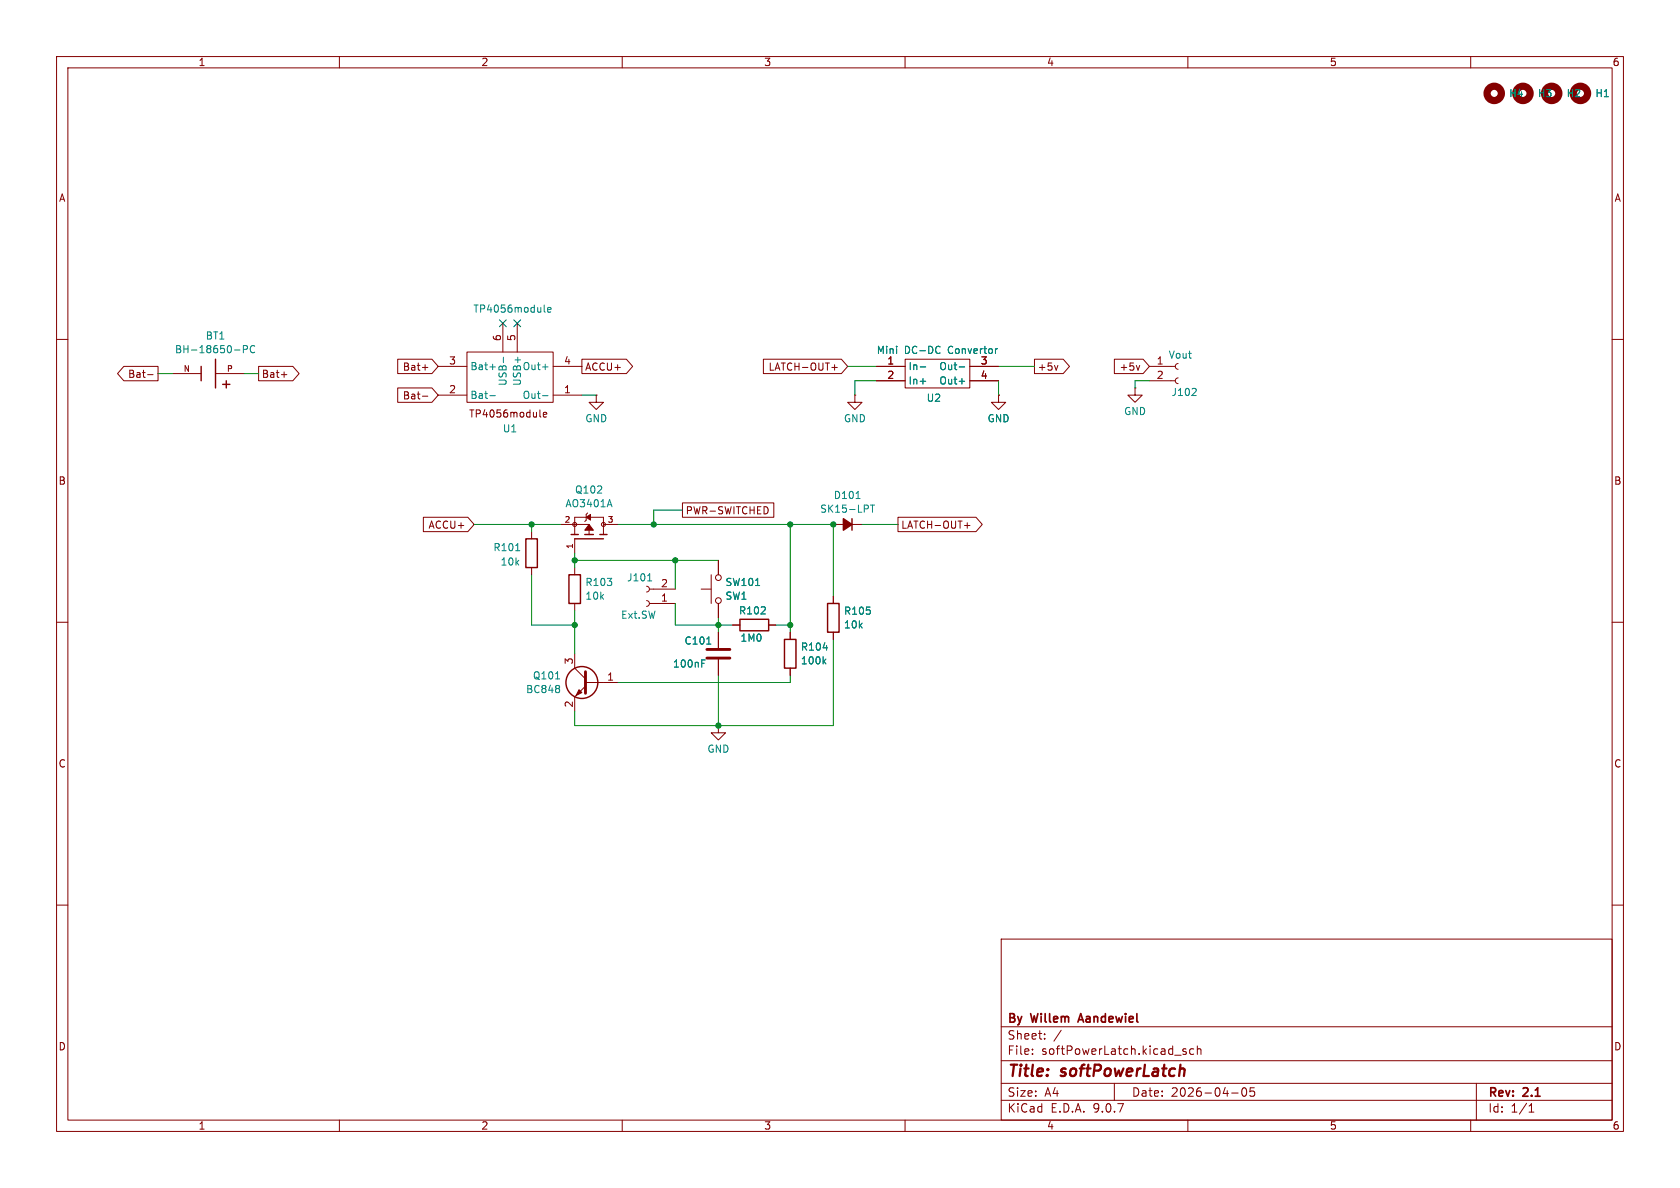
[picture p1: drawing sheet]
<svg xmlns="http://www.w3.org/2000/svg" width="297mm" height="210mm" viewBox="0 0 297 210" stroke-linecap="round" stroke-linejoin="round" font-family="sans-serif">
<g fill="none" stroke="#840000" stroke-width=".18">
<path d="M10 10h277v190h-277zM12 12h273v186h-273zM60 10v2M110 10v2M160 10v2M210 10v2M260 10v2M88.9 57.2v5M91.4 57.2v5M10 60h2M21.9 64.8h6v2.5h-6l-1.1-1.3zM26.1 66.2h1"/>
<path d="M30.5 66h5.1M38.1 66h5.1M45.7 64.8h6.1l1.1 1.2-1.1 1.3h-6.1zM49.7 66.2h1M70.3 68.6h6.1l1.1 1.3-1.1 1.2h-6.1zM70.3 63.5h6.1l1.1 1.3-1.1 1.2h-6.1zM74.7 70h.9M74.7 65h.9M77.5 64.8h5M77.5 69.9h5M82.5 62.2h15.3v8.9h-15.3zM95.4 72.5v1.1l.2 .1"/>
<path d="M96.1 73.3l.6-.1-.1-.3h-.4l-.1 .2v.6h.5M97.8 64.8h5.1M97.8 69.9h5.1M102.9 63.5h7.8l1.1 1.3-1.1 1.2h-7.8zM105.4 69.9v1.2h1.3l-1.3 1.3-1.3-1.3h1.3M105.4 69.9h.1M135 63.5h13.7l1.2 1.3-1.2 1.2h-13.7zM147.1 65h.9M147.5 64.5v.9M151.1 69.9v1.2h1.3l-1.3 1.3-1.2-1.3h1.2M151.1 69.9h.1M154.9 64.8h5.1"/>
<path d="M154.9 67.3h5.1M160 63.5h11.4v5.1h-11.4zM171.4 64.8h5.1M171.4 67.3h5.1M176.5 69.9v1.2h1.3l-1.3 1.3-1.2-1.3h1.2M176.5 69.9h.1M182.9 63.5h5.1l1.1 1.3-1.1 1.2h-5.1zM187 64.6l-.3 .8M197 63.5h5.1l1.1 1.3-1.1 1.2h-5.1zM200.7 68.6v1.3h1.2l-1.2 1.2-1.3-1.2h1.3M200.7 68.6h.1M201.5 64.6l-.3 .8"/>
<path d="M203.2 64.8h4.6M203.2 67.3h4.6M208.3 64.3l-.4 .1-.1 .4 .1 .3 .4 .2M208.3 66.8l-.4 .2-.1 .3 .1 .4 .4 .1M285 60h2M74.8 91.4h7.9l1.1 1.3-1.1 1.3h-7.9zM94 94v1.3M99.1 92.7h5v1.8M101.6 94.5v-3.1h5.1v3.1M101.6 95.3v2.5M103.9 90.7l-.3 .2v1l-.2 .3M106.7 92.7h2.5"/>
<path d="M120.6 88.9h16.2v2.5h-16.2zM127 99.1v2.5M147.3 92.7h5.1M158.7 91.4h13.8l1.2 1.3-1.2 1.3h-13.8zM170.5 92.9h1M171 92.4v1M10 110h2M94 100.3v1.3M101.6 115.6v2.5l1.9 1.9M101.6 100.3v1.3M101.6 106.7v1.3M114.3 106.2l.4 .1 .1 .4-.1 .3-.4 .2"/>
<path d="M114.3 103.6l.4 .2 .1 .3-.1 .4-.4 .1M114.8 106.7h4.6M114.8 104.1h4.6M124 104.1h1.7M125.7 101.6v5.1M127 106.7v2.5M127 111.8v2.8M127 116.6v2.8M129.5 110.5h1.3M135.9 110.5h1.3M139.7 111.8v1.2M139.7 118.1v1.3"/>
<path d="M147.3 105.4v1.3M147.3 111.8v1.2M285 110h2M103.5 120.7h5.7M103.5 121.3l-1.9 1.9v2.5M127 128.3v1.2h1.3l-1.3 1.3-1.3-1.3h1.3M127 128.3h.1M10 160h2M177 166h108v32h-108zM285 160h2M60 198v2M110 198v2"/>
<path d="M160 198v2M177 194.5h108M177 191.5h108M177 187.5h108M177 181.5h108M182.5 186.3v.1M182.5 185.5v.1M184.7 183.6v.1M184.7 182.8v.1M187.6 182.1l-1.3 2M197 191.5v3M209.7 185.5l-.4-.1-.2 .2 .1 .2 .5 .2v.3h-.6"/>
<path d="M210 198v2M211 185.5l-.4-.1-.3 .3v.4l.2 .2h.5M211.7 185.5l.2-.1 .3 .1 .1 .9M211.7 184.9v1.5M217.7 193.2h1.2M219.7 192.4l.2-.1a.81 .81 0 0 1 .6 .6 .81 .81 0 0 1-.3 .8l-.2 .1a.81 .81 0 0 1-.3-1.4zM221.7 192.3h-.7v.7l.2-.1h.5l.1 .3-.1 .5-.2 .1-.5-.1M260 198v2M261 191.5v6.5M270.3 196.6h.9M270.3 195.5l.4-.4v1.5"/>
<circle cx="101.6" cy="92.7" r=".36"/>
<circle cx="106.7" cy="92.7" r=".36"/>
<circle cx="127" cy="102.1" r=".51"/>
<circle cx="127" cy="106.2" r=".51"/>
</g>
<path d="M191.1 179.2l-.5 1.5M190.7 180.3h.7" fill="none" stroke="#840000" stroke-width=".3"/>
<g fill="none" stroke="#840000" stroke-width=".25">
<path d="M35.6 64.8v2.5M38.1 63.5v5.1M39.4 67.9h1.2M40 67.3v1.3M93 95.3h2v5h-2zM101 94.5h1.2M101.6 95.3h5.1M103.4 94.5h1.5M106 94.5h1.3M150.6 91.7v2M100.6 101.6h2v5.1h-2zM130.8 109.5h5.1v2h-5.1z"/>
<path d="M138.7 113h2v5.1h-2zM146.3 106.7h2v5.1h-2z"/>
<circle cx="102.9" cy="120.6" r="2.82"/>
</g>
<g fill="none" stroke="#008484" stroke-width=".18">
<path d="M96.2 53.9v1.1l.2 .2M96.8 54.8l.6-.2v-.2l-.4-.1-.2 .2 .1 .6h.5M41.5 61.9h.9M43 61.8l.6-.1 .2-.2-.1-.3-.7-.1v1.3M45 61.2a.6 .6 0 0 0-.8 .4 .6 .6 0 0 0 .6 .8l.2-.2M86.6 64.9h1M86.6 69.9h1M89 63.1v1M95.9 64.9h1M95.9 69.9h1M162.7 64.9h1M162.7 67.4h1"/>
<path d="M165.9 61.2l.3 .1M166.2 62.4l-.3 .1M169.6 64.9h.9M169.6 67.4h.9M176.3 61.6l-.3 .2M211.4 68.7l.1 .2-.1 .3-.7 .7h.8M91.2 97.4h.7M107.8 88.3l.4 1.3M151.3 88.1h.8M153.9 89.3h.7M154.2 89.3v1.3M114.5 102.7h.7"/>
<path d="M124.1 117.3h.4M124.1 116.7h.6M124.9 113.9h.8M133.6 103.5h.7M145.5 114.5h.8M145.6 116.9l.4 .5M146 116.5l-.5 .5M98.2 120h.7M98.8 121.2l.1 .2-.1 .3M98.8 121.8l.1 .2-.1 .4"/>
</g>
<g fill="none" stroke="#840000" stroke-width="1.3">
<circle cx="264.2" cy="16.5" r="1.27"/>
<circle cx="269.2" cy="16.5" r="1.27"/>
<circle cx="274.3" cy="16.5" r="1.27"/>
<circle cx="279.4" cy="16.5" r="1.27"/>
</g>
<path d="M103.5 118.7v3.9M125 114.8h4M125 116.3h4" fill="none" stroke="#840000" stroke-width=".51"/>
<g fill="#840000" stroke="#840000" stroke-width=".18">
<path d="M102.4 121.9l.5 .5-1 .5z"/>
<path d="M104.1 92.7l.8 1h-1.5z"/>
<path d="M103.6 91.4l.8-.5v1z"/>
</g>
<path d="M149.1 91.7l1.5 1-1.5 1z" fill="#840000" stroke="#840000" stroke-width=".25"/>
<g fill="none" stroke="#008400" stroke-width=".18">
<path d="M27.9 66h2.6M43.2 66h2.5M102.9 69.9h2.5M149.9 64.8h5M154.9 67.3h-3.8v2.6M176.5 64.8h6.4M176.5 67.3v2.6M203.2 67.3h-2.5v1.3M83.8 92.7h15.3M94 92.7v1.3M101.6 97.8v2.5M101.6 99.1h25.4"/>
<path d="M109.2 92.7h38.1v12.7M119.4 99.1v5M120.6 90.2h-5v2.5M139.7 92.7v19.1M152.4 92.7h6.3M94 101.6v8.9h7.6M101.6 108v7.6M119.4 106.7v3.8h10.1M127 109.2v2.6M127 119.4v8.9M137.2 110.5h2.5M139.7 119.4v1.3h-30.5"/>
<path d="M147.3 113v15.3h-45.7v-2.6"/>
</g>
<path d="M88.3 56.5l1.2 1.3M89.5 56.5l-1.2 1.3M90.8 56.5l1.2 1.3M92 56.5l-1.2 1.3" fill="none" stroke="#000084" stroke-width=".18"/>
<g fill="#008400" stroke="#008400" stroke-width=".18">
<circle cx="115.6" cy="92.7" r=".46"/>
<circle cx="127" cy="110.5" r=".46"/>
<circle cx="127" cy="128.3" r=".46"/>
<circle cx="119.4" cy="99.1" r=".46"/>
<circle cx="101.6" cy="99.1" r=".46"/>
<circle cx="94" cy="92.7" r=".46"/>
<circle cx="101.6" cy="110.5" r=".46"/>
<circle cx="139.7" cy="110.5" r=".46"/>
<circle cx="139.7" cy="92.7" r=".46"/>
<circle cx="147.3" cy="92.7" r=".46"/>
</g>
<g font-size="2.8" fill="#840000">
<text x="178" y="190.9">Title:</text>
<text x="187.7" y="190.9">softPowerLatch</text>
</g>
<g font-size="2.1" fill="#840000">
<text x="178" y="184">Sheet:</text>
<text x="178" y="181.2">By</text>
<text x="182.4" y="181.2">Willem</text>
<text x="191.4" y="181.2">Aandewiel</text>
<text x="178" y="186.7">File:</text>
<text x="184.1" y="186.7">softPowerLatch.kicad_sch</text>
<text x="178" y="196.9">KiCad</text>
<text x="178" y="194.1">Size:</text>
<text x="184.7" y="194.1">A4</text>
<text x="185.7" y="196.9">E.D.A.</text>
<text x="193.3" y="196.9">9.0.7</text>
<text x="200" y="194.1">Date:</text>
<text x="207" y="194.1">2026-04-05</text>
<text x="263" y="194.3">Rev:</text>
<text x="263" y="196.9">Id:</text>
<text x="267.1" y="196.9">1/1</text>
<text x="269.4" y="194.3">2.1</text>
</g>
<g font-size="1.8" fill="#840000">
<text x="35" y="11.9">1</text>
<text x="85" y="11.9">2</text>
<text x="135" y="11.9">3</text>
<text x="185" y="11.9">4</text>
<text x="235" y="11.9">5</text>
<text x="285" y="11.9">6</text>
<text x="10.3" y="35.9">A</text>
<text x="285.3" y="35.9">A</text>
<text x="71.1" y="65.7">Bat+</text>
<text x="79.3" y="64.5">3</text>
<text x="88.6" y="60.4" transform="rotate(-90 88.6 60.4)">6</text>
<text x="91.2" y="60.4" transform="rotate(-90 91.2 60.4)">5</text>
<text x="99.6" y="64.5">4</text>
<text x="103.3" y="65.7">ACCU+</text>
<text x="135.8" y="65.7">LATCH-OUT+</text>
<text x="156.8" y="64.5">1</text>
<text x="173.3" y="64.5">3</text>
<text x="183.4" y="65.7">+5v</text>
<text x="197.8" y="65.7">+5v</text>
<text x="204.4" y="64.5">1</text>
<text x="22.5" y="67">Bat-</text>
<text x="46.2" y="67">Bat+</text>
<text x="71.1" y="70.8">Bat-</text>
<text x="79.3" y="69.6">2</text>
<text x="99.6" y="69.6">1</text>
<text x="156.8" y="67.1">2</text>
<text x="173.3" y="67.1">4</text>
<text x="204.4" y="67.1">2</text>
<text x="82.8" y="74">TP4056module</text>
<text x="10.3" y="85.9">B</text>
<text x="285.3" y="85.9">B</text>
<text x="75.7" y="93.7">ACCU+</text>
<text x="121.1" y="91.1">PWR-SWITCHED</text>
<text x="159.2" y="93.7">LATCH-OUT+</text>
<text x="116.8" y="106.4">1</text>
<text x="116.8" y="103.9">2</text>
<text x="101.3" y="117.5" transform="rotate(-90 101.3 117.5)">3</text>
<text x="101.3" y="125.2" transform="rotate(-90 101.3 125.2)">2</text>
<text x="107.2" y="120.4">1</text>
<text x="10.3" y="135.9">C</text>
<text x="285.3" y="135.9">C</text>
<text x="10.3" y="185.9">D</text>
<text x="285.3" y="185.9">D</text>
<text x="35" y="199.9">1</text>
<text x="85" y="199.9">2</text>
<text x="135" y="199.9">3</text>
<text x="185" y="199.9">4</text>
<text x="235" y="199.9">5</text>
<text x="285" y="199.9">6</text>
</g>
<g font-size="1.8" fill="#008484">
<text x="266.7" y="17.4">H4</text>
<text x="271.8" y="17.4">H3</text>
<text x="276.9" y="17.4">H2</text>
<text x="281.9" y="17.4">H1</text>
<text x="83.6" y="55.5">TP4056module</text>
<text x="30.8" y="62.6">BH-18650-PC</text>
<text x="36.3" y="60.2">BT1</text>
<text x="83.1" y="65.6">Bat+</text>
<text x="92.3" y="65.6">Out+</text>
<text x="154.9" y="62.8">Mini</text>
<text x="159.9" y="62.8">DC-DC</text>
<text x="160.5" y="65.6">In-</text>
<text x="166" y="65.6">Out-</text>
<text x="167.7" y="62.8">Convertor</text>
<text x="206.5" y="63.6">Vout</text>
<text x="83.1" y="70.7">Bat-</text>
<text x="89.8" y="68.3" transform="rotate(-90 89.8 68.3)">USB-</text>
<text x="92.3" y="70.7">Out-</text>
<text x="92.3" y="68.3" transform="rotate(-90 92.3 68.3)">USB+</text>
<text x="160.5" y="68.2">In+</text>
<text x="163.7" y="71.2">U2</text>
<text x="166" y="68.2">Out+</text>
<text x="207" y="70.2">J102</text>
<text x="88.8" y="76.6">U1</text>
<text x="103.4" y="74.8">GND</text>
<text x="149.1" y="74.8">GND</text>
<text x="174.5" y="74.8">GND</text>
<text x="198.6" y="73.6">GND</text>
<text x="99.9" y="89.9">AO3401A</text>
<text x="101.6" y="87.4">Q102</text>
<text x="147.3" y="88.4">D101</text>
<text x="144.9" y="90.8">SK15-LPT</text>
<text x="87.1" y="97.6">R101</text>
<text x="88.4" y="100.2">10k</text>
<text x="103.4" y="103.8">R103</text>
<text x="103.4" y="106.2">10k</text>
<text x="110.8" y="103">J101</text>
<text x="128.2" y="103.8">SW101</text>
<text x="128.2" y="106.2">SW1</text>
<text x="109.7" y="109.6">Ext.SW</text>
<text x="130.5" y="108.8">R102</text>
<text x="130.8" y="113.6">1M0</text>
<text x="149.1" y="108.9">R105</text>
<text x="149.1" y="111.3">10k</text>
<text x="118.9" y="118.2">100nF</text>
<text x="120.9" y="114.1">C101</text>
<text x="141.5" y="115.2">R104</text>
<text x="141.5" y="117.6">100k</text>
<text x="92.9" y="122.7">BC848</text>
<text x="94.1" y="120.3">Q101</text>
<text x="125" y="133.3">GND</text>
</g>
<g font-size="1.4" fill="#840000">
<text x="32.4" y="65.8">N</text>
<text x="40" y="65.8">P</text>
<text x="99.7" y="92.5">2</text>
<text x="107.3" y="92.5">3</text>
<text x="101.3" y="97.1" transform="rotate(-90 101.3 97.1)">1</text>
</g>
</svg>
